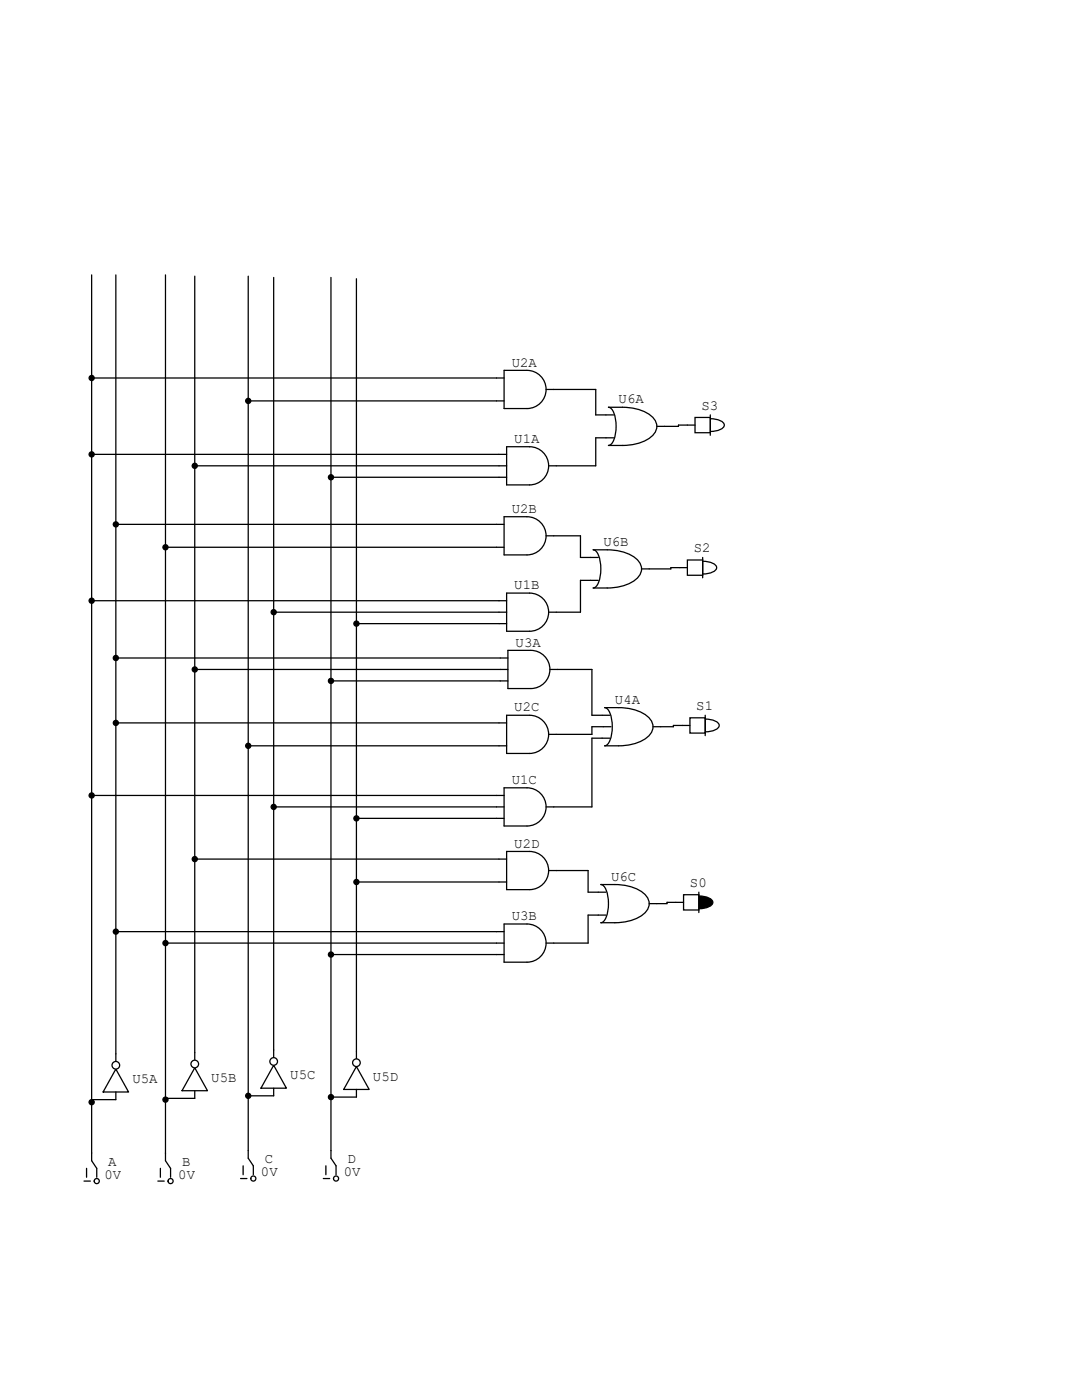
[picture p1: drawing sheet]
<svg xmlns="http://www.w3.org/2000/svg" width="216mm" height="279mm" viewBox="0 0 216 279" stroke-linecap="round" stroke-linejoin="round" font-family="sans-serif">
<g fill="none" stroke="#000" stroke-width=".25">
<path d="M16.8 235.7h1.2M17.3 233.2v1.7M18.3 230.1v1.5l1 1.6v1.7M31.5 235.7h1.3M32 233.2v1.7M33 230.1v1.5l1 1.6v1.7M48 235.2h1.3M48.5 232.7v1.7M49.5 229.6v1.5l1 1.6v1.7M64.5 235.2h1.3M65 232.7v1.7M66 229.6v1.5l1.1 1.6v1.7"/>
<circle cx="19.3" cy="235.7" r=".51"/>
<circle cx="34" cy="235.7" r=".51"/>
<circle cx="50.5" cy="235.2" r=".51"/>
<circle cx="67.1" cy="235.2" r=".51"/>
</g>
<path d="M137 179.4a4.9 4.9 0 0 1 4.9 0 .73 .73 0 0 1 0 1.3 4.9 4.9 0 0 1-4.9 0 .73 .73 0 0 1 0-1.3z" fill-rule="evenodd" fill="#000" stroke="#000" stroke-width=".25"/>
<path d="M136.4 178.6h3v3h-3z" fill-rule="evenodd" fill="#fff" stroke="#000" stroke-width=".25"/>
<path d="M139.4 178.1v4M134.9 180.1h1.5" fill="none" stroke="#000" stroke-width=".25"/>
<g fill="#fff" stroke="#000" stroke-width=".25">
<path d="M138.3 144.1a4.9 4.9 0 0 1 4.8 0 .73 .73 0 0 1 0 1.3 4.9 4.9 0 0 1-4.8 0 .73 .73 0 0 1 0-1.3z" fill-rule="evenodd"/>
<path d="M137.7 143.3h3v3h-3z" fill-rule="evenodd"/>
</g>
<path d="M136.1 144.8h1.6M140.7 142.7v4.1" fill="none" stroke="#000" stroke-width=".25"/>
<g fill="#fff" stroke="#000" stroke-width=".25">
<path d="M137.8 112.6a4.9 4.9 0 0 1 4.8 0 .73 .73 0 0 1 0 1.3 4.9 4.9 0 0 1-4.8 0 .73 .73 0 0 1 0-1.3z" fill-rule="evenodd"/>
<path d="M137.2 111.8h3v3h-3z" fill-rule="evenodd"/>
</g>
<path d="M135.6 113.3h1.6M140.2 111.3v4" fill="none" stroke="#000" stroke-width=".25"/>
<g fill="#fff" stroke="#000" stroke-width=".25">
<path d="M139.3 84.2a4.9 4.9 0 0 1 4.8 0 .73 .73 0 0 1 0 1.3 4.9 4.9 0 0 1-4.8 0 .73 .73 0 0 1 0-1.3z" fill-rule="evenodd"/>
<path d="M138.7 83.3h3v3.1h-3z" fill-rule="evenodd"/>
</g>
<g fill="none" stroke="#000" stroke-width=".25">
<path d="M120.9 82.8h1.5M120.9 87.4h1.5M121.4 81.3a16 16 0 0 1 6.9 .7 3.8 3.8 0 0 1 2.8 3.1 3.8 3.8 0 0 1-2.8 3.1 10.9 10.9 0 0 1-4.1 .7h-2.8a1.69 1.69 0 0 0 1.2-1.4 7.5 7.5 0 0 0-.5-5.8zM131.1 85.1h1.5M137.2 84.8h1.5M141.7 82.8v4.1M117.9 111.3h1.5M117.9 115.8h1.5M118.4 109.7a16 16 0 0 1 6.8 .8 3.8 3.8 0 0 1 2.8 3 3.8 3.8 0 0 1-2.8 3.1 10.9 10.9 0 0 1-4 .7h-2.8a1.69 1.69 0 0 0 1.2-1.4 7.5 7.5 0 0 0-.6-5.8zM128 113.5h1.5M120.1 142.7h1.6M120.1 147.3h1.6"/>
<path d="M120.4 145h1.5M120.6 141.2a16 16 0 0 1 6.9 .8 3.8 3.8 0 0 1 2.8 3 3.8 3.8 0 0 1-2.8 3.1 10.9 10.9 0 0 1-4.1 .7h-2.8a1.69 1.69 0 0 0 1.2-1.4 7.5 7.5 0 0 0-.5-5.8zM130.3 145h1.5M119.4 178.1h1.5M119.9 176.5a16 16 0 0 1 6.8 .8 3.8 3.8 0 0 1 2.8 3 3.8 3.8 0 0 1-2.8 3.1 10.9 10.9 0 0 1-4 .7h-2.8a1.69 1.69 0 0 0 1.2-1.4 7.5 7.5 0 0 0-.5-5.8zM119.4 182.6h1.5M129.5 180.3h1.6M71.1 212.9l2.6 4.5h-5.1zM71.1 209.8v1.5M71.1 217.4v1.5"/>
</g>
<circle cx="71.1" cy="212.1" r=".76" fill="#fff" stroke="#000" stroke-width=".25"/>
<path d="M54.6 212.6l2.5 4.6h-5zM54.6 209.5v1.6M54.6 217.2v1.5" fill="none" stroke="#000" stroke-width=".25"/>
<circle cx="54.6" cy="211.8" r=".76" fill="#fff" stroke="#000" stroke-width=".25"/>
<path d="M38.9 213.1l2.5 4.6h-5.1zM38.9 210.1v1.5M38.9 217.7v1.5" fill="none" stroke="#000" stroke-width=".25"/>
<circle cx="38.9" cy="212.3" r=".76" fill="#fff" stroke="#000" stroke-width=".25"/>
<path d="M23.1 213.4l2.6 4.5h-5.1zM23.1 210.3v1.5M23.1 217.9v1.6" fill="none" stroke="#000" stroke-width=".25"/>
<circle cx="23.1" cy="212.6" r=".76" fill="#fff" stroke="#000" stroke-width=".25"/>
<g fill="none" stroke="#000" stroke-width=".25">
<path d="M18.3 54.9v175.2M23.1 54.9v155.4M33 54.9v175.2M38.9 55.1v155M49.5 55.1v174.5M54.6 55.4v154.1M66 55.4v174.2M71.1 55.6v154.2M18.3 75.4h82.3M100.6 73.9h4.6a3.8 3.8 0 0 1 3.8 3.8 3.8 3.8 0 0 1-3.8 3.8h-4.6zM109 77.7h9.9v5.1h2M18.3 90.7h82.8"/>
<path d="M38.9 93h62.2M49.5 80h51.1M66 95.2h35.1M101.1 89.2h4.6a3.8 3.8 0 0 1 3.8 3.8 3.8 3.8 0 0 1-3.8 3.8h-4.6zM120.9 87.4h-2v5.6h-9.4M137.2 84.8h-1.8v.3h-2.8M18.3 119.9h82.8M23.1 104.6h77.5M33 109.2h67.6M100.6 103.1h4.6a3.8 3.8 0 0 1 3.8 3.8 3.8 3.8 0 0 1-3.8 3.8h-4.6zM101.1 118.4h4.6a3.8 3.8 0 0 1 3.8 3.8 3.8 3.8 0 0 1-3.8 3.8h-4.6zM109 106.9h6.8v4.4h2.1"/>
<path d="M117.9 115.8h-2.1v6.4h-6.3M135.6 113.3h-1.7v.2h-4.4M23.1 131.3h78.2M38.9 133.6h62.4M54.6 122.2h46.5M66 135.9h35.3M71.1 124.5h30M101.3 129.8h4.6a3.8 3.8 0 0 1 3.8 3.8 3.8 3.8 0 0 1-3.8 3.8h-4.6zM109.7 133.6h8.4v9.1h2M18.3 158.7h82.3M23.1 144.3h78M49.5 148.8h51.6"/>
<path d="M100.6 157.2h4.6a3.8 3.8 0 0 1 3.8 3.8 3.8 3.8 0 0 1-3.8 3.8h-4.6zM101.1 142.7h4.6a3.8 3.8 0 0 1 3.8 3.9 3.8 3.8 0 0 1-3.8 3.8h-4.6zM120.1 147.3h-2v13.7h-9.1M120.4 145h-2.3v1.6h-8.6M136.1 144.8h-1.7v.2h-2.6M38.9 171.4h62.2M54.6 161h46M71.1 176h30M71.1 163.3h29.5M101.1 169.9h4.6a3.8 3.8 0 0 1 3.8 3.8 3.8 3.8 0 0 1-3.8 3.8h-4.6zM109.5 173.7h7.8v4.4h2.1M23.1 185.9h77.5"/>
<path d="M33 188.2h67.6M66 190.5h34.6M100.6 184.4h4.6a3.8 3.8 0 0 1 3.8 3.8 3.8 3.8 0 0 1-3.8 3.8h-4.6zM119.4 182.6h-2.1v5.6h-8.3M134.9 180.1h-1.8v.2h-2M18.3 219.5h4.8M33 219.2h5.9M49.5 218.7h5.1M66 218.9h5.1"/>
</g>
<g fill="#000" stroke="#000" stroke-width=".25">
<circle cx="18.3" cy="75.4" r=".51"/>
<circle cx="18.3" cy="90.7" r=".51"/>
<circle cx="38.9" cy="93" r=".51"/>
<circle cx="49.5" cy="80" r=".51"/>
<circle cx="66" cy="95.2" r=".51"/>
<circle cx="18.3" cy="119.9" r=".51"/>
<circle cx="23.1" cy="104.6" r=".51"/>
<circle cx="33" cy="109.2" r=".51"/>
<circle cx="23.1" cy="131.3" r=".51"/>
<circle cx="38.9" cy="133.6" r=".51"/>
<circle cx="54.6" cy="122.2" r=".51"/>
<circle cx="66" cy="135.9" r=".51"/>
<circle cx="71.1" cy="124.5" r=".51"/>
<circle cx="18.3" cy="158.7" r=".51"/>
<circle cx="23.1" cy="144.3" r=".51"/>
<circle cx="49.5" cy="148.8" r=".51"/>
<circle cx="38.9" cy="171.4" r=".51"/>
<circle cx="54.6" cy="161" r=".51"/>
<circle cx="71.1" cy="163.3" r=".51"/>
<circle cx="71.1" cy="176" r=".51"/>
<circle cx="23.1" cy="185.9" r=".51"/>
<circle cx="33" cy="188.2" r=".51"/>
<circle cx="66" cy="190.5" r=".51"/>
<circle cx="18.3" cy="220" r=".51"/>
<circle cx="33" cy="219.5" r=".51"/>
<circle cx="49.5" cy="218.7" r=".51"/>
<circle cx="66" cy="218.9" r=".51"/>
</g>
<g font-size="2.8">
<text x="102.1" y="73.2">U2A</text>
<text x="123.4" y="80.5">U6A</text>
<text x="140" y="81.8">S3</text>
<text x="102.6" y="88.4">U1A</text>
<text x="102.1" y="102.4">U2B</text>
<text x="120.4" y="109">U6B</text>
<text x="138.4" y="110.2">S2</text>
<text x="102.6" y="117.6">U1B</text>
<text x="102.9" y="129">U3A</text>
<text x="102.6" y="142">U2C</text>
<text x="122.7" y="140.5">U4A</text>
<text x="138.9" y="141.7">S1</text>
<text x="102.1" y="156.5">U1C</text>
<text x="102.6" y="169.2">U2D</text>
<text x="121.9" y="175.8">U6C</text>
<text x="137.7" y="177">S0</text>
<text x="102.1" y="183.6">U3B</text>
<text x="42.2" y="215.9">U5B</text>
<text x="57.9" y="215.4">U5C</text>
<text x="74.4" y="215.6">U5D</text>
<text x="26.4" y="216.2">U5A</text>
<text x="21.6" y="232.7">A</text>
<text x="36.3" y="232.7">B</text>
<text x="52.8" y="232.2">C</text>
<text x="69.3" y="232.2">D</text>
<text x="20.8" y="235.2">0V</text>
<text x="35.6" y="235.2">0V</text>
<text x="52.1" y="234.7">0V</text>
<text x="68.6" y="234.7">0V</text>
</g>
</svg>
